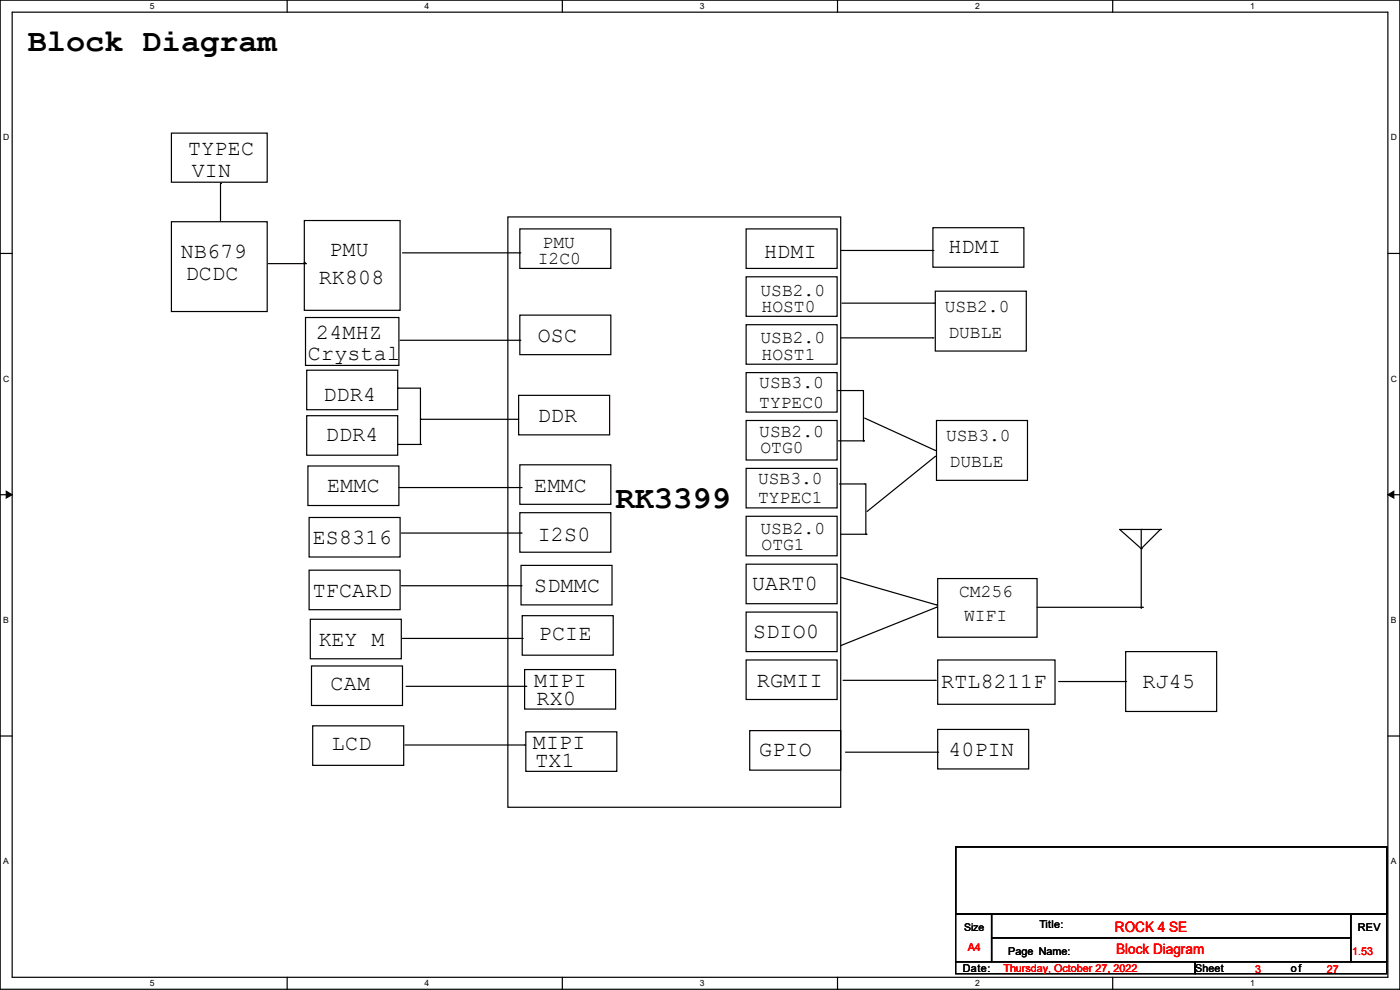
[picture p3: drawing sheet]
<svg xmlns="http://www.w3.org/2000/svg" width="297mm" height="210mm" viewBox="0 0 297 210" stroke-linecap="round" stroke-linejoin="round" font-family="sans-serif">
<path d="M0 0h297v209.8h-297zM2.6 2.6h291.8v204.7h-291.8z" fill="none" stroke="#000" stroke-width=".25"/>
<g fill="#fff">
<path d="M31.7 .3h1v2h-1z"/>
<path d="M31.7 207.6h1v2h-1z"/>
</g>
<path d="M60.9 0v2.6M60.9 207.3v2.5" fill="none" stroke="#000" stroke-width=".25"/>
<g fill="#fff">
<path d="M90.1 .3h1v2h-1z"/>
<path d="M90.1 207.6h1v2h-1z"/>
</g>
<path d="M119.3 0v2.6M119.3 207.3v2.5" fill="none" stroke="#000" stroke-width=".25"/>
<g fill="#fff">
<path d="M148.5 .3h.9v2h-.9z"/>
<path d="M148.5 207.6h.9v2h-.9z"/>
</g>
<path d="M177.7 0v2.6M177.7 207.3v2.5" fill="none" stroke="#000" stroke-width=".25"/>
<g fill="#fff">
<path d="M206.8 .3h1v2h-1z"/>
<path d="M206.8 207.6h1v2h-1z"/>
</g>
<path d="M236.1 0v2.6M236.1 207.3v2.5" fill="none" stroke="#000" stroke-width=".25"/>
<g fill="#fff">
<path d="M265.2 .3h1v2h-1z"/>
<path d="M265.2 207.6h1v2h-1z"/>
<path d="M.7 28.2h1.2v1.9h-1.2z"/>
<path d="M295.1 28.2h1.2v1.9h-1.2z"/>
<path d="M.7 79.3h1.2v2h-1.2z"/>
<path d="M295.1 79.3h1.2v2h-1.2z"/>
</g>
<path d="M0 53.8h2.6M294.4 53.8h2.6" fill="none" stroke="#000" stroke-width=".25"/>
<g fill="#fff">
<path d="M.7 130.5h1.2v2h-1.2z"/>
<path d="M295.1 130.5h1.1v2h-1.1z"/>
</g>
<path d="M0 104.9h2.6M294.4 104.9h2.6" fill="none" stroke="#000" stroke-width=".25"/>
<path d="M1.3 104.2l1.3 .7-1.3 .8zM294.4 104.9l1.3-.7v1.5z" fill="#000" stroke="#000" stroke-width=".21"/>
<g fill="#fff">
<path d="M.7 181.7h1.2v2h-1.2z"/>
<path d="M295.1 181.7h1.1v2h-1.1z"/>
</g>
<g fill="none" stroke="#000" stroke-width=".25">
<path d="M36.4 28.2h20.3v10.5h-20.3zM46.8 38.9h.1M46.8 38.9v7.9M36.4 47h20.3v19.1h-20.3zM56.9 55.9h7.9M64.6 46.8h20.3v19h-20.3zM64.6 55.7h.1M64.6 55.7v.2M64.8 55.9h.1M85.4 53.6h24.9M107.7 46h70.7v125.2h-70.7zM110.3 48.6h19.3v8.3h-19.3z"/>
<path d="M110.3 53.6h.1M158.3 48.6h19.3v8.3h-19.3zM158.3 58.7h19.3v8.4h-19.3zM178.4 53.1h19.5M197.9 48.3h19.3v8.4h-19.3zM197.9 53.1h.1M64.8 67.4h19.8v10.1h-19.8zM65.1 78.5h19.3v8.4h-19.3zM84.9 72.2h25.4M110.3 66.8h19.3v8.4h-19.3zM110.3 72.2h.1M158.3 68.9h19.3v8.4h-19.3z"/>
<path d="M158.3 79h19.3v8.4h-19.3zM178.4 71.7h19.5M178.6 64.3h19.6M197.9 71.7h.1M198.2 64.3h.1M198.4 61.8h19.3v12.7h-19.3zM65.1 88.2h19.3v8.4h-19.3zM65.3 98.8h19.3v8.4h-19.3zM84.4 94.3h.1M84.4 82.3h.1M84.4 82.3h4.8v12M84.4 94.3h4.8"/>
<path d="M89.2 88.9h.1M89.2 94.3h.1M89.2 88.9h20.8M110 83.9h19.3v8.3h-19.3zM110.3 98.6h19.3v8.4h-19.3zM158.3 89.2h19.3v8.4h-19.3zM158.3 99.4h19.3v8.3h-19.3zM177.6 82.8h5.3M177.8 93.5h5.4M182.9 82.8h.1M183.2 93.5h.1M183.2 82.8v10.7"/>
<path d="M183.4 88.7l15 6.8M198.4 95.5h.1M198.4 96.8h.1M198.4 96.8l-14.5 11.7M198.7 89.2h19.3v12.7h-19.3zM65.6 109.8h19.3v8.4h-19.3zM84.6 103.4h25.9M85.1 113.1h25.4M110.3 108.8h19.3v8.3h-19.3zM110.5 119.9h19.3v8.4h-19.3zM110.5 113.1h.1M110.5 103.4h.1"/>
<path d="M158.3 109.5h19.3v8.4h-19.3zM158.3 119.7h19.3v8.4h-19.3zM178.1 102.7h5.3M178.4 113.3h5.3M183.4 102.7h.1M183.7 113.3h.1M183.7 102.7v10.6M242.1 116.4h.1M242.1 112.3h.1M242.1 112.3v16.8M246.2 112.3h.1M246.2 112.3h-8.7l4.6 4.1"/>
<path d="M246.2 112.3l-4.1 4.1M65.6 120.9h19.3v8.4h-19.3zM65.8 131.4h19.3v8.3h-19.3zM85.1 124.2h25.4M85.4 135.4h25.4M110.5 124.2h.1M110.8 130.6h19.3v8.4h-19.3zM110.8 135.4h.1M158.3 129.8h19.3v8.4h-19.3zM158.3 140h19.3v8.4h-19.3zM178.4 122.5l20.3 5.8M198.7 128.8h.1"/>
<path d="M198.7 128.3h.1M198.7 128.8l-20.3 8.1M198.9 122.7h21.1v12.5h-21.1zM198.9 140h24.9v9.4h-24.9zM220 128.8h22.4M238.8 138.2h19.3v12.7h-19.3zM242.4 128.8h.1M0 156.1h2.6M66.1 141.3h19.3v8.3h-19.3zM66.3 154h19.3v8.3h-19.3zM85.9 158h25.4M86.1 145.6h25.4"/>
<path d="M111.3 142h19.3v8.4h-19.3zM111.3 158h.1M111.5 155.2h19.4v8.4h-19.4zM111.5 145.6h.1M159 155h19.4v8.4h-19.4zM178.9 144.3h19.5M179.4 159.6h19.5M198.4 144.3h.1M198.9 154.7h19.3v8.4h-19.3zM198.9 159.6h.1M224.6 144.6h14.2M238.8 144.6h.1"/>
<path d="M294.4 156.1h2.6M202.7 179.6h91.5v14.2h-91.5zM202.7 193.8h7.7v10.2h-7.7zM210.4 193.8h76.2v5.1h-76.2zM210.4 198.9h76.2v5.1h-76.2zM286.6 193.8h7.6v10.2h-7.6zM202.7 204h50.8v2.5h-50.8zM253.5 204h40.7v2.5h-40.7z"/>
</g>
<g font-size="6.8">
<text x="5.9" y="10.8">Block Diagram</text>
<text x="130.6" y="107.8">RK3399</text>
</g>
<g font-size="4.6">
<text x="39.9" y="32.9">TYPEC</text>
<text x="40.7" y="37.5">VIN</text>
<text x="201.2" y="53.7">HDMI</text>
<text x="38.4" y="54.7">NB679</text>
<text x="39.4" y="59.3">DCDC</text>
<text x="69.9" y="54.2">PMU</text>
<text x="162.1" y="54.7">HDMI</text>
<text x="67.6" y="60.3">RK808</text>
<text x="65.3" y="76.3">Crystal</text>
<text x="67.1" y="72">24MHZ</text>
<text x="114.1" y="72.5">OSC</text>
<text x="68.6" y="85">DDR4</text>
<text x="114.1" y="89.5">DDR</text>
<text x="69.1" y="93.6">DDR4</text>
<text x="69.4" y="104.3">EMMC</text>
<text x="113.3" y="104.3">EMMC</text>
<text x="66.3" y="115.4">ES8316</text>
<text x="114.1" y="114.7">I2S0</text>
<text x="113.3" y="125.6">SDMMC</text>
<text x="159.5" y="125.1">UART0</text>
<text x="66.3" y="126.6">TFCARD</text>
<text x="67.6" y="137">KEY M</text>
<text x="114.3" y="135.8">PCIE</text>
<text x="159.8" y="135.3">SDIO0</text>
<text x="70.1" y="146.4">CAM</text>
<text x="113.3" y="145.7">MIPI</text>
<text x="113.8" y="149.5">RX0</text>
<text x="160.6" y="145.7">RGMII</text>
<text x="199.7" y="145.9">RTL8211F</text>
<text x="242.4" y="145.9">RJ45</text>
<text x="70.4" y="159.1">LCD</text>
<text x="113.1" y="158.9">MIPI</text>
<text x="161.1" y="160.4">GPIO</text>
<text x="201.2" y="160.4">40PIN</text>
<text x="113.6" y="162.7">TX1</text>
</g>
<g font-size="3.8">
<text x="115.1" y="52.7">PMU</text>
<text x="114.1" y="56">I2C0</text>
<text x="161.3" y="62.8">USB2.0</text>
<text x="161.6" y="66.1">HOST0</text>
<text x="200.4" y="66.1">USB2.0</text>
<text x="201.2" y="71.7">DUBLE</text>
<text x="161.3" y="72.7">USB2.0</text>
<text x="161.6" y="76.3">HOST1</text>
<text x="161.1" y="82.4">USB3.0</text>
<text x="161.1" y="86.4">TYPEC0</text>
<text x="161.1" y="92.8">USB2.0</text>
<text x="200.7" y="93.6">USB3.0</text>
<text x="161.3" y="96.1">OTG0</text>
<text x="201.5" y="99.1">DUBLE</text>
<text x="160.8" y="106.8">TYPEC1</text>
<text x="160.8" y="102.7">USB3.0</text>
<text x="161.3" y="113.4">USB2.0</text>
<text x="161.6" y="116.7">OTG1</text>
<text x="203.5" y="126.6">CM256</text>
<text x="204.5" y="131.7">WIFI</text>
</g>
<g font-size="3" fill="#f00">
<text x="236.5" y="197.6">ROCK 4 SE</text>
<text x="236.8" y="202.4">Block Diagram</text>
</g>
<g font-size="2.3">
<text x="220.5" y="196.9">Title:</text>
<text x="288.1" y="197.4">REV</text>
<text x="213.9" y="202.5">Page Name:</text>
<text x="204.3" y="206.1">Date:</text>
<text x="253.5" y="206.1">Sheet</text>
<text x="273.8" y="206.1">of</text>
</g>
<g font-size="2.3" fill="#f00">
<text x="205.3" y="201.8">A4</text>
<text x="286.8" y="202.5">1.53</text>
<text x="212.9" y="206.1">Thursday, October 27, 2022</text>
<text x="266.3" y="206.3">3</text>
<text x="281.5" y="206.3">27</text>
</g>
<text font-size="2.2" x="204.5" y="197.4">Size</text>
<g font-size="1.8">
<text x="31.8" y="1.9">5</text>
<text x="90.1" y="1.9">4</text>
<text x="148.5" y="1.9">3</text>
<text x="206.8" y="1.9">2</text>
<text x="265.2" y="1.9">1</text>
<text x=".7" y="29.8">D</text>
<text x="295.1" y="29.8">D</text>
<text x=".7" y="80.9">C</text>
<text x="295.1" y="80.9">C</text>
<text x=".7" y="132.1">B</text>
<text x="295.1" y="132.1">B</text>
<text x=".7" y="183.3">A</text>
<text x="295.1" y="183.3">A</text>
<text x="31.8" y="209.2">5</text>
<text x="90.1" y="209.2">4</text>
<text x="148.5" y="209.2">3</text>
<text x="206.8" y="209.2">2</text>
<text x="265.2" y="209.2">1</text>
</g>
</svg>
